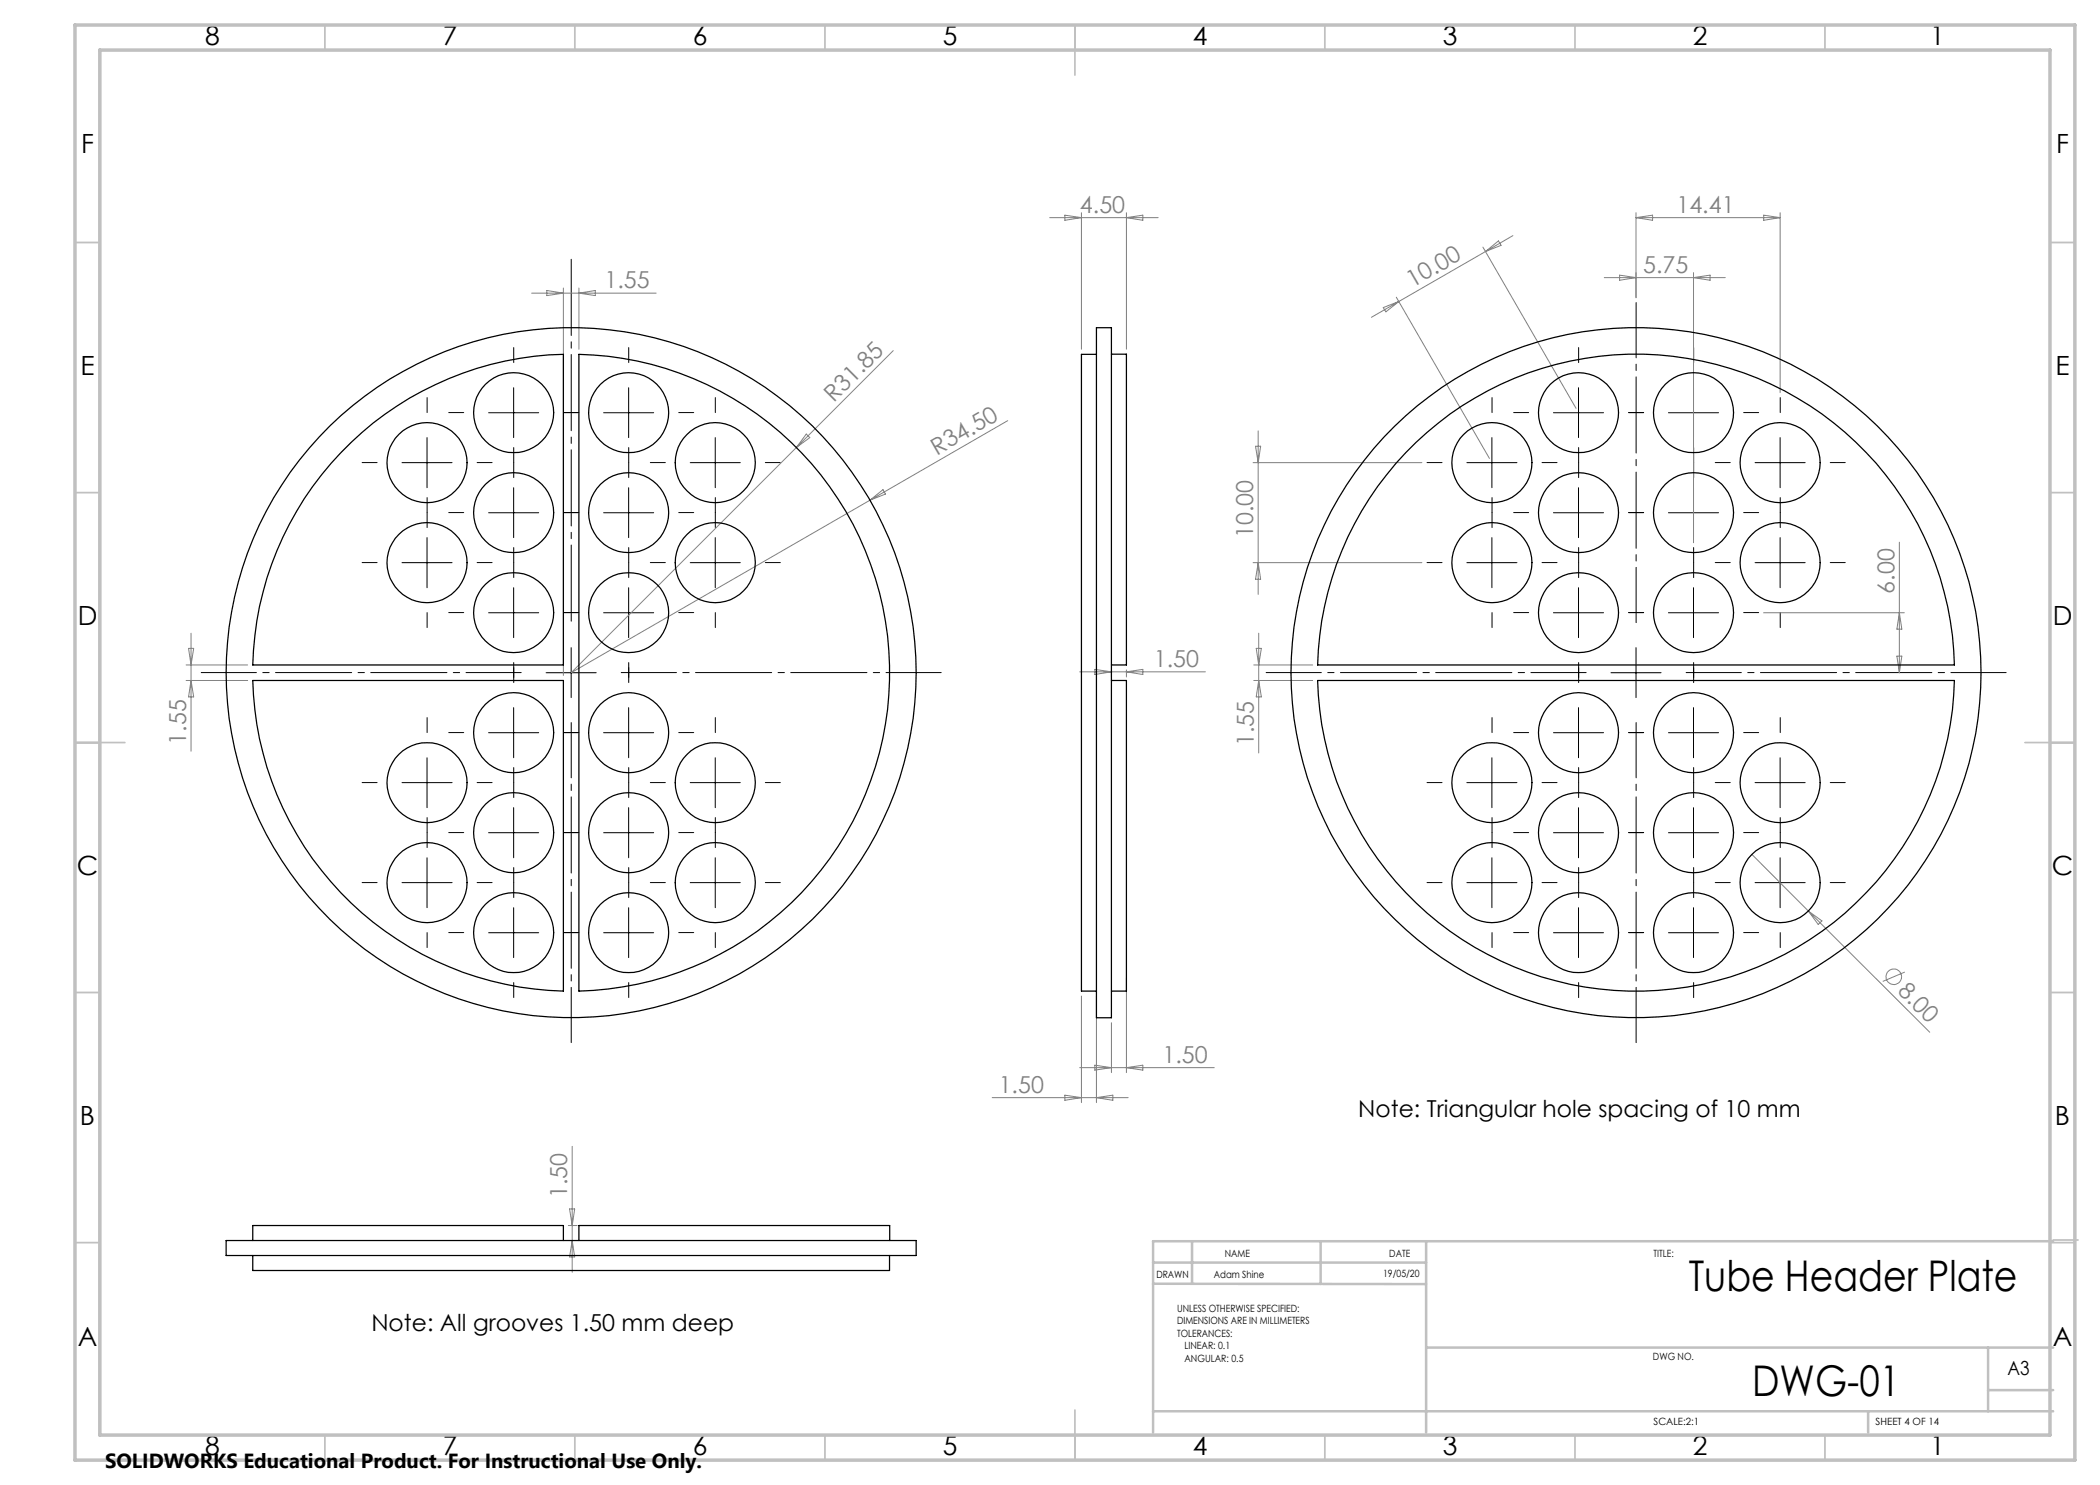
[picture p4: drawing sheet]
<svg xmlns="http://www.w3.org/2000/svg" width="420mm" height="297mm" viewBox="0 0 420 297" stroke-linecap="round" stroke-linejoin="round" font-family="sans-serif">
<g fill="none" stroke="#808080" stroke-width=".2">
<path d="M106.3 58.6h24.9M109.4 58.1l3.3 .5-3.3 .5zM112.7 57.6v77.5M115.8 57.6v12.2M115.8 58.6l3.3-.5v1zM209.9 43.5h21.7M213 43l3.3 .5-3.3 .6zM216.3 42.5v27.3M225.3 42.5v27.3M225.3 43.5l3.3-.5v1.1zM279.3 59.4l18.6 32.3M296.6 49.4l18.6 32.3"/>
<path d="M297.1 50.3l-17.3 10M297.1 50.3l2.6-2.1 .5 .9zM302.6 47.1l-5.5 3.2M320.9 55.5h24.2M323.9 55l3.3 .5-3.3 .6zM327.2 43.5h28.8M327.2 42.5v17M327.2 43.5l3.3-.5v1.1zM338.7 54.5v54M338.7 55.5l3.3-.5v1.1zM352.7 43l3.3 .5-3.3 .6zM356 42.5v36"/>
<path d="M178.6 70.1l-64.4 64.4 59.8-34.5M276.6 61.5l3.2-1.2-2.6 2.1zM279.8 60.3l-5.5 3.2M161.3 86.8l.7 .7-2.7 2zM201.5 84.1l-27.5 15.9M250.6 92.5h33.8M251.1 89.2h1l-.5 3.3zM251.6 86.2v32.7M174 100l2.6-2.1 .5 .9zM250.6 112.5h33.8M251.6 112.5l.5 3.3h-1zM379.9 108.4v26.1"/>
<path d="M37.2 133h12.3M37.2 136.1h12.3M37.7 129.7h1l-.5 3.3zM38.2 126.6v23.6M38.2 136.1l.5 3.3h-1zM215.9 134.4h25.2M219 133.9l3.3 .5-3.3 .5zM222.3 134v1.4M225.3 134v1.4M225.3 134.4l3.3-.5v1zM250.8 133h11.7M250.8 136.1h11.7"/>
<path d="M251.2 129.7h1.1l-.6 3.3zM251.7 136.1l.6 3.3h-1.1zM251.7 126.6v24M352.7 122.6h28.2M379.4 131.2h1l-.5 3.3zM379.9 122.6l.5 3.2h-1zM350.4 170.9l11.3 11.3M216.3 199.2v21.3M219.3 199.2v21.3M225.3 195.5v19M361.7 182.2l24.2 24.2M361.7 182.2l2.7 2-.8 .7z"/>
<path d="M381 194.4l-4.4 1.9M198.4 219.5h27.2M213 219l3.3 .5-3.3 .6zM215.9 213.5h27M219 213l3.3 .5-3.3 .5zM219.3 219.5l3.3-.5v1.1zM222.3 204.5v10M225.3 213.5l3.3-.5v1zM114.4 229.3v25.2M113.7 245.1h1.7M113.9 241.8h1l-.5 3.3zM114.4 248.1l.5 3.3h-1z"/>
<circle cx="378.8" cy="195.3" r="1.57"/>
</g>
<path d="M104.2 134.5h-64M124.2 134.5h64M317.2 134.5h-64M327.2 124.5v-64M337.2 134.5h64M114.2 144.5v64M327.2 144.5v64" fill="none" stroke="#000" stroke-width=".2" stroke-dasharray="15.2 1.3 1.3 1.3" stroke-dashoffset="4.2"/>
<g fill="none" stroke="#000" stroke-width=".2" stroke-dasharray="15.2 1.3 1.3 1.3">
<path d="M102.7 72.5v-3M125.7 72.5v-3M315.7 72.5v-3M338.7 72.5v-3M75.4 92.5h-3M85.4 82.5v-3M92.7 82.5h-3M95.4 92.5h3M102.7 92.5v-3M102.7 92.5v3M112.7 82.5h3M115.7 82.5h-3"/>
<path d="M125.7 92.5v-3M125.7 92.5v3M133.1 92.5h-3M135.7 82.5h3M143.1 82.5v-3M153.1 92.5h3M288.4 92.5h-3M298.4 82.5v-3M305.7 82.5h-3M308.4 92.5h3M315.7 92.5v-3M315.7 92.5v3"/>
<path d="M325.7 82.5h3M328.7 82.5h-3M338.7 92.5v-3M338.7 92.5v3M346 92.5h-3M348.7 82.5h3M356 82.5v-3M366 92.5h3M75.4 112.5h-3M85.4 102.5v3M85.4 102.5v-3M92.7 102.5h-3"/>
<path d="M95.4 112.5h3M102.7 112.5v-3M102.7 112.5v3M112.7 102.5h3M115.7 102.5h-3M125.7 112.5v-3M125.7 112.5v3M133.1 112.5h-3M135.7 102.5h3M143.1 102.5v3M143.1 102.5v-3M153.1 112.5h3"/>
<path d="M288.4 112.5h-3M298.4 102.5v3M298.4 102.5v-3M305.7 102.5h-3M308.4 112.5h3M315.7 112.5v-3M315.7 112.5v3M325.7 102.5h3M328.7 102.5h-3M338.7 112.5v-3M338.7 112.5v3M346 112.5h-3"/>
<path d="M348.7 102.5h3M356 102.5v3M356 102.5v-3M366 112.5h3M85.4 122.5v3M92.7 122.5h-3M102.7 132.5v3M102.7 136.5v-3M112.7 122.5h3M115.7 122.5h-3M125.7 132.5v3M125.7 136.5v-3"/>
<path d="M135.7 122.5h3M143.1 122.5v3M298.4 122.5v3M305.7 122.5h-3M315.7 132.5v3M315.7 136.5v-3M325.7 122.5h3M328.7 122.5h-3M338.7 132.5v3M338.7 136.5v-3M348.7 122.5h3M356 122.5v3"/>
<path d="M75.4 156.5h-3M85.4 146.5v-3M92.7 146.5h-3M95.4 156.5h3M102.7 156.5v-3M102.7 156.5v3M112.7 146.5h3M115.7 146.5h-3M125.7 156.5v3M125.7 156.5v-3M133.1 156.5h-3M135.7 146.5h3"/>
<path d="M143.1 146.5v-3M153.1 156.5h3M288.4 156.5h-3M298.4 146.5v-3M305.7 146.5h-3M308.4 156.5h3M315.7 156.5v3M315.7 156.5v-3M325.7 146.5h3M328.7 146.5h-3M338.7 156.5v3M338.7 156.5v-3"/>
<path d="M346 156.5h-3M348.7 146.5h3M356 146.5v-3M366 156.5h3M75.4 176.5h-3M85.4 166.5v-3M85.4 166.5v3M92.7 166.5h-3M95.4 176.5h3M102.7 176.5v-3M102.7 176.5v3M112.7 166.5h3"/>
<path d="M115.7 166.5h-3M125.7 176.5v3M125.7 176.5v-3M133.1 176.5h-3M135.7 166.5h3M143.1 166.5v-3M143.1 166.5v3M153.1 176.5h3M288.4 176.5h-3M298.4 166.5v-3M298.4 166.5v3M305.7 166.5h-3"/>
<path d="M308.4 176.5h3M315.7 176.5v3M315.7 176.5v-3M325.7 166.5h3M328.7 166.5h-3M338.7 176.5v3M338.7 176.5v-3M346 176.5h-3M348.7 166.5h3M356 166.5v-3M356 166.5v3M366 176.5h3"/>
<path d="M85.4 186.5v3M92.7 186.5h-3M102.7 196.5v3M112.7 186.5h3M115.7 186.5h-3M125.7 196.5v3M135.7 186.5h3M143.1 186.5v3M298.4 186.5v3M305.7 186.5h-3M315.7 196.5v3M325.7 186.5h3"/>
<path d="M328.7 186.5h-3M338.7 196.5v3M348.7 186.5h3M356 186.5v3"/>
</g>
<path d="M114.2 124.5v-72.9" fill="none" stroke="#000" stroke-width=".2" stroke-dasharray="15.2 1.3 1.3 1.3" stroke-dashoffset="-.3"/>
<g fill="none" stroke="#000" stroke-width=".2">
<path d="M102.7 77.5v10M125.7 77.5v10M315.7 77.5v10M338.7 77.5v10M80.4 92.5h10M85.4 87.5v10M97.7 82.5h10M102.7 97.5v10M120.7 82.5h10M125.7 97.5v10M138 92.5h10.1M143.1 87.5v10"/>
<path d="M293.4 92.5h10M298.4 87.5v10M310.7 82.5h10M315.7 97.5v10M333.7 82.5h10M338.7 97.5v10M351 92.5h10M356 87.5v10M80.4 112.5h10M85.4 107.5v10M97.7 102.5h10M102.7 117.5v10"/>
<path d="M120.7 102.5h10M125.7 117.5v10M138 112.5h10.1M143.1 107.5v10M293.4 112.5h10M298.4 107.5v10M310.7 102.5h10M315.7 117.5v10M333.7 102.5h10M338.7 117.5v10M351 112.5h10M356 107.5v10"/>
<path d="M97.7 122.6h10M109.2 134.5h10M114.2 129.5v10M120.7 122.6h10M310.7 122.6h10M322.2 134.5h10M327.2 129.5v10M333.7 122.6h10M80.4 156.5h10M85.4 151.5v10M97.7 146.5h10M102.7 141.5v10"/>
<path d="M120.7 146.5h10M125.7 141.5v10M138 156.5h10.1M143.1 151.5v10M293.4 156.5h10M298.4 151.5v10M310.7 146.5h10M315.7 141.5v10M333.7 146.5h10M338.7 141.5v10M351 156.5h10M356 151.5v10"/>
<path d="M80.4 176.5h10M85.4 171.6v9.9M97.7 166.5h10M102.7 161.5v10.1M120.7 166.5h10M125.7 161.5v10.1M138 176.5h10.1M143.1 171.6v9.9M293.4 176.5h10M298.4 171.6v9.9M310.7 166.5h10M315.7 161.5v10.1"/>
<path d="M333.7 166.5h10M338.7 161.5v10.1M351 176.5h10M356 171.6v9.9M97.7 186.5h10M102.7 181.5v10M120.7 186.5h10M125.7 181.5v10M310.7 186.5h10M315.7 181.5v10M333.7 186.5h10M338.7 181.5v10"/>
</g>
<g fill="none" stroke="#c0c0c0" stroke-width=".35">
<path d="M65 5v5M115 5v5M165 5v5M215 5v10M265 5v5M315 5v5M365 5v5M15 48.5h5M410 48.5h5M15 98.5h5M410 98.5h5M15 148.5h10"/>
<path d="M405 148.5h10M15 198.5h5M410 198.5h5M15 248.5h5M410 248.5h5M410.6 248h5M65 287v5M115 287v5M165 287v5M215 282v10M265 287v5M315 287v5"/>
<path d="M365 287v5"/>
</g>
<path d="M230.6 256.7l54.6 .1M230.6 252.5h54.6M238.4 248.2v8.6M264.1 248.2v8.6M285.2 248.2v38.3M410.6 248.2h-180v38.3M285.2 269.5h125.4M397.6 269.5v12.8M397.6 278h13M230.6 282.3h180M373.6 282.3v4.2" fill="none" stroke="#c0c0c0" stroke-width=".5"/>
<path d="M15 5h400v287h-400zM20 10h390v277h-390z" fill="none" stroke="#c0c0c0" stroke-width=".7"/>
<g fill="none" stroke="#000" stroke-width=".25">
<path d="M115.8 70.9a63.7 63.7 0 0 1 62.1 63.6 63.7 63.7 0 0 1-62.1 63.7zM219.3 65.5h3v138h-3zM219.3 70.9h-3v127.3h3M222.3 70.8h3v62.2h-3M68.2 90.6a63.8 63.8 0 0 1 44.5-19.7v62.1h-62.1a63.6 63.6 0 0 1 17.6-42.4zM283.2 88.4a63.7 63.7 0 0 1 68.4-12.7 63.7 63.7 0 0 1 39.3 57.3h-127.4a63.8 63.8 0 0 1 19.7-44.6zM50.6 136.1h62.1v62.1a63.7 63.7 0 0 1-62.1-62.1zM222.3 136.1h3v62.1h-3M263.5 136.1h127.4a63.7 63.7 0 0 1-63.7 62.1 63.7 63.7 0 0 1-63.7-62.1zM45.2 248.1h138v3h-138zM50.6 251.1v3h127.3v-3M50.6 248.1v-3h62.1v3"/>
<path d="M115.8 248.1v-3h62.1v3"/>
<circle cx="85.4" cy="92.5" r="8"/>
<circle cx="102.7" cy="82.5" r="8"/>
<circle cx="125.7" cy="82.5" r="8"/>
<circle cx="143" cy="92.5" r="8"/>
<circle cx="298.4" cy="92.5" r="8"/>
<circle cx="315.7" cy="82.5" r="8"/>
<circle cx="338.7" cy="82.5" r="8"/>
<circle cx="356" cy="92.5" r="8"/>
<circle cx="85.4" cy="112.5" r="8"/>
<circle cx="102.7" cy="102.5" r="8"/>
<circle cx="125.7" cy="102.5" r="8"/>
<circle cx="143" cy="112.5" r="8"/>
<circle cx="298.4" cy="112.5" r="8"/>
<circle cx="315.7" cy="102.5" r="8"/>
<circle cx="338.7" cy="102.5" r="8"/>
<circle cx="356" cy="112.5" r="8"/>
<circle cx="102.7" cy="122.5" r="8"/>
<circle cx="114.2" cy="134.5" r="69"/>
<circle cx="125.7" cy="122.5" r="8"/>
<circle cx="315.7" cy="122.5" r="8"/>
<circle cx="327.2" cy="134.5" r="69"/>
<circle cx="338.7" cy="122.5" r="8"/>
<circle cx="85.4" cy="156.5" r="8"/>
<circle cx="102.7" cy="146.5" r="8"/>
<circle cx="125.7" cy="146.5" r="8"/>
<circle cx="143" cy="156.5" r="8"/>
<circle cx="298.4" cy="156.5" r="8"/>
<circle cx="315.7" cy="146.5" r="8"/>
<circle cx="338.7" cy="146.5" r="8"/>
<circle cx="356" cy="156.5" r="8"/>
<circle cx="85.4" cy="176.5" r="8"/>
<circle cx="102.7" cy="166.5" r="8"/>
<circle cx="125.7" cy="166.5" r="8"/>
<circle cx="143" cy="176.5" r="8"/>
<circle cx="298.4" cy="176.5" r="8"/>
<circle cx="315.7" cy="166.5" r="8"/>
<circle cx="338.7" cy="166.5" r="8"/>
<circle cx="356" cy="176.5" r="8"/>
<circle cx="102.7" cy="186.5" r="8"/>
<circle cx="125.7" cy="186.5" r="8"/>
<circle cx="315.7" cy="186.5" r="8"/>
<circle cx="338.7" cy="186.5" r="8"/>
</g>
<g font-size="8.5">
<text x="337.8" y="258.3">Tube Header Plate</text>
<text x="350.4" y="279.2">DWG-01</text>
</g>
<g font-size="5.3">
<text x="41" y="8.9">8</text>
<text x="88.5" y="8.9">7</text>
<text x="138.5" y="8.9">6</text>
<text x="188.5" y="8.9">5</text>
<text x="238.5" y="8.9">4</text>
<text x="288.5" y="8.9">3</text>
<text x="338.5" y="8.9">2</text>
<text x="386" y="8.9">1</text>
<text x="16.2" y="30.7">F</text>
<text x="411.2" y="30.7">F</text>
<text x="16.1" y="74.9">E</text>
<text x="411.1" y="74.9">E</text>
<text x="15.5" y="124.9">D</text>
<text x="410.5" y="124.9">D</text>
<text x="15.4" y="174.9">C</text>
<text x="410.4" y="174.9">C</text>
<text x="16" y="224.9">B</text>
<text x="411" y="224.9">B</text>
<text x="15.5" y="269.2">A</text>
<text x="410.5" y="269.2">A</text>
<text x="41" y="290.9">8</text>
<text x="88.5" y="290.9">7</text>
<text x="138.5" y="290.9">6</text>
<text x="188.5" y="290.9">5</text>
<text x="238.5" y="290.9">4</text>
<text x="288.5" y="290.9">3</text>
<text x="338.5" y="290.9">2</text>
<text x="386" y="290.9">1</text>
</g>
<g font-size="4.7" fill="#808080">
<text x="216" y="42.5">4.50</text>
<text x="335.3" y="42.5">14.41</text>
<text x="120.9" y="57.6">1.55</text>
<text x="282.5" y="57.5" transform="rotate(-30 282.5 57.5)">10.00</text>
<text x="328.6" y="54.5">5.75</text>
<text x="166.8" y="80.5" transform="rotate(-45 166.8 80.5)">R31.85</text>
<text x="187.4" y="91.1" transform="rotate(-30 187.4 91.1)">R34.50</text>
<text x="250.6" y="107.6" transform="rotate(-90 250.6 107.6)">10.00</text>
<text x="378.9" y="118.8" transform="rotate(-90 378.9 118.8)">6.00</text>
<text x="230.8" y="133.4">1.50</text>
<text x="37.2" y="148.9" transform="rotate(-90 37.2 148.9)">1.55</text>
<text x="250.8" y="149.3" transform="rotate(-90 250.8 149.3)">1.55</text>
<text x="379.4" y="198.4" transform="rotate(45 379.4 198.4)">8.00</text>
<text x="232.5" y="212.5">1.50</text>
<text x="199.7" y="218.5">1.50</text>
<text x="113.4" y="239.6" transform="rotate(-90 113.4 239.6)">1.50</text>
</g>
<g font-size="4.7">
<text x="271.7" y="223.4">Note: Triangular hole spacing of 10 mm</text>
<text x="74.3" y="266.1">Note: All grooves 1.50 mm deep</text>
</g>
<text font-size="4.1" x="21" y="293.7">SOLIDWORKS Educational Product. For Instructional Use Only.</text>
<text font-size="3.9" x="401.5" y="275">A3</text>
<g font-size="2">
<text x="245" y="251.5">NAME</text>
<text x="277.9" y="251.4">DATE</text>
<text x="330.7" y="251.4">TITLE:</text>
<text x="231.3" y="255.6">DRAWN</text>
<text x="242.8" y="255.6">Adam Shine</text>
<text x="276.6" y="255.4">19/05/20</text>
<text x="235.4" y="262.4">UNLESS OTHERWISE SPECIFIED:</text>
<text x="235.4" y="264.9">DIMENSIONS ARE IN MILLIMETERS</text>
<text x="235.4" y="267.4">TOLERANCES:</text>
<text x="236.9" y="269.9">LINEAR: 0.1</text>
<text x="236.9" y="272.4">ANGULAR: 0.5</text>
<text x="330.6" y="272">DWG NO.</text>
<text x="330.7" y="285.1">SCALE:2:1</text>
<text x="375.1" y="285.1">SHEET 4 OF 14</text>
</g>
</svg>
